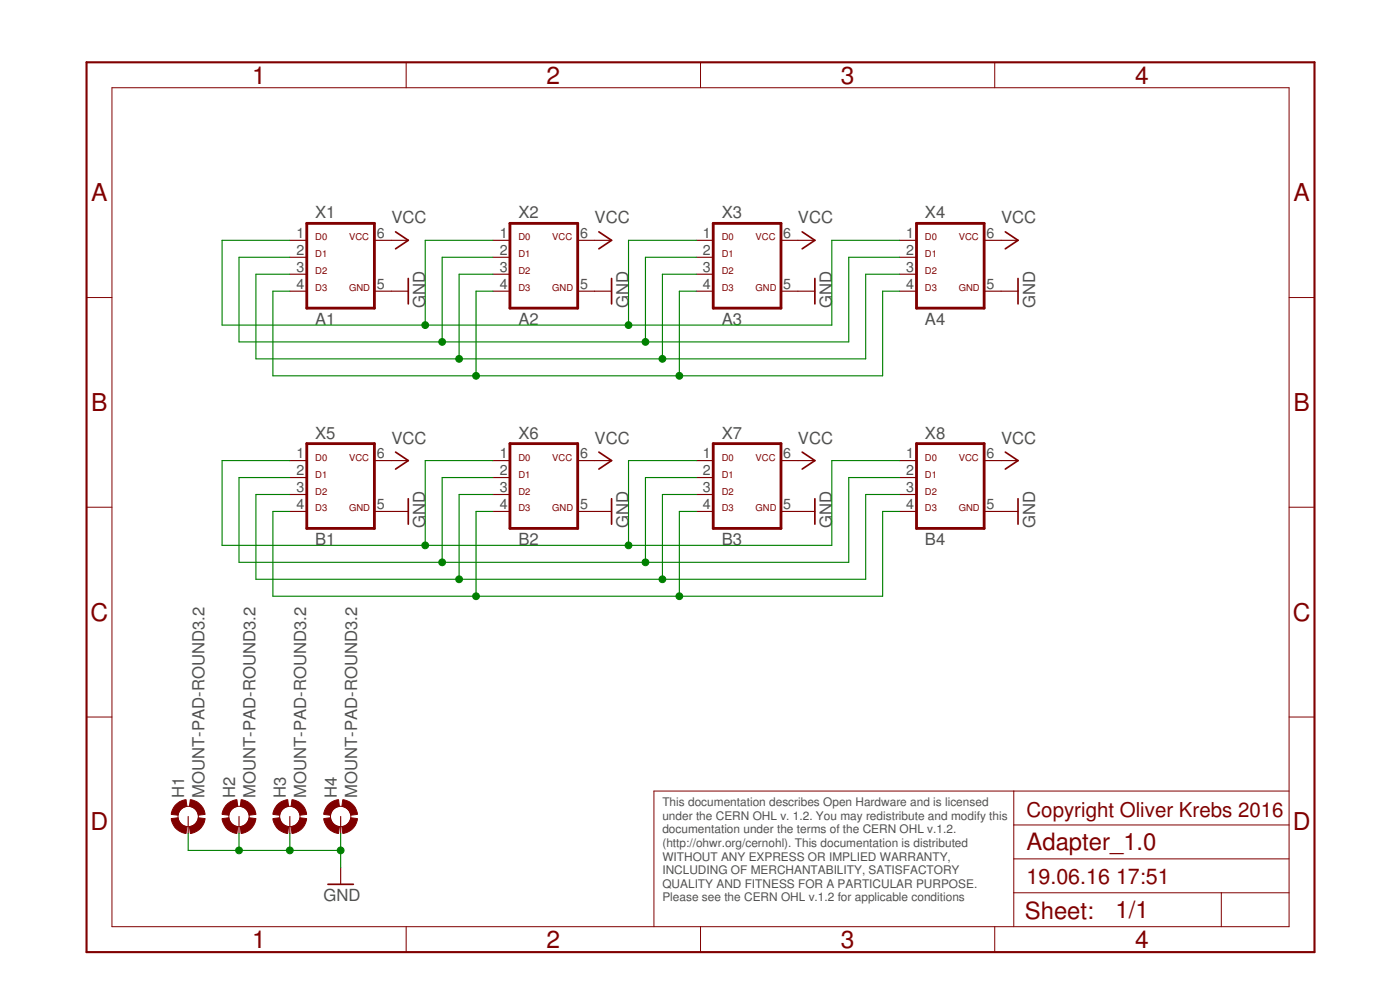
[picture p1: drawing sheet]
<svg xmlns="http://www.w3.org/2000/svg" width="210mm" height="148mm" viewBox="0 0 210 148" stroke-linecap="round" stroke-linejoin="round" font-family="sans-serif">
<g fill="none" stroke="#800000" stroke-width=".25">
<path d="M59.3 34.7l1.9 1.3-1.9 1.3M89.8 34.7l1.9 1.3-1.9 1.3M120.3 34.7l1.9 1.3-1.9 1.3M150.7 34.7l1.9 1.3-1.9 1.3M61.2 41.7v3.8M91.7 41.7v3.8M122.2 41.7v3.8M152.6 41.7v3.8M59.3 67.7l1.9 1.3-1.9 1.3M61.2 74.7v3.8M89.8 67.7l1.9 1.3-1.9 1.3M91.7 74.7v3.8"/>
<path d="M120.3 67.7l1.9 1.3-1.9 1.3M122.2 74.7v3.8M150.7 67.7l1.9 1.3-1.9 1.3M152.6 74.7v3.8M49.2 132.5h3.8"/>
</g>
<g fill="none" stroke="#800000" stroke-width=".17">
<path d="M43.5 36h2.5M43.5 38.5h2.5M56.1 36h5.1M73.9 36h2.6M73.9 38.5h2.6M86.6 36h5.1M104.4 36h2.5M104.4 38.5h2.5M117.1 36h5.1M134.9 36h2.5M134.9 38.5h2.5M147.6 36h5"/>
<path d="M43.5 43.6h2.5M43.5 41.1h2.5M56.1 43.6h5.1M73.9 43.6h2.6M73.9 41.1h2.6M86.6 43.6h5.1M104.4 43.6h2.5M104.4 41.1h2.5M117.1 43.6h5.1M134.9 43.6h2.5M134.9 41.1h2.5M147.6 43.6h5"/>
<path d="M43.5 76.6h2.5M43.5 69h2.5M43.5 71.5h2.5M43.5 74.1h2.5M56.1 76.6h5.1M56.1 69h5.1M73.9 76.6h2.6M73.9 69h2.6M73.9 71.5h2.6M73.9 74.1h2.6M86.6 76.6h5.1M86.6 69h5.1"/>
<path d="M104.4 76.6h2.5M104.4 69h2.5M104.4 71.5h2.5M104.4 74.1h2.5M117.1 76.6h5.1M117.1 69h5.1M134.9 76.6h2.5M134.9 69h2.5M134.9 71.5h2.5M134.9 74.1h2.5M147.6 76.6h5M147.6 69h5"/>
<path d="M28.2 122.3v2.6M35.8 122.3v2.6M43.5 122.3v2.6M51.1 122.3v2.6M51.1 129.9v2.6"/>
</g>
<path d="M46 33.5h10.1v12.7h-10.1zM76.5 33.5h10.1v12.7h-10.1zM106.9 33.5h10.2v12.7h-10.2zM137.4 33.5h10.2v12.7h-10.2zM46 66.5h10.1v12.7h-10.1zM76.5 66.5h10.1v12.7h-10.1zM106.9 66.5h10.2v12.7h-10.2zM137.4 66.5h10.2v12.7h-10.2z" fill="none" stroke="#800000" stroke-width=".42"/>
<g fill="none" stroke="#800000" stroke-width=".15">
<path d="M16.8 13.1h176.5v125.7h-176.5zM60.9 9.3v3.8M105 9.3v3.8M149.1 9.3v3.8M13 44.6h3.8M193.3 44.6h3.8M13 76h3.8M193.3 76h3.8M13 107.4h3.8M152 118.5v20.3M193.3 118.5h-95.3v20.3M193.3 107.4h3.8"/>
<path d="M60.9 138.8v3.8M105 138.8v3.8M149.1 138.8v3.8M152 133.8h41.3M152 128.7h41.3M152 123.6h41.3M183.1 133.8v5"/>
<circle cx="28.2" cy="122.3" r="1.52"/>
<circle cx="35.8" cy="122.3" r="1.52"/>
<circle cx="43.5" cy="122.3" r="1.52"/>
<circle cx="51.1" cy="122.3" r="1.52"/>
</g>
<path d="M13 9.3h184.1v133.3h-184.1z" fill="none" stroke="#800000" stroke-width=".32"/>
<g fill="#800000" stroke="#800000" stroke-width=".15">
<path d="M26.2 120.7a2.46 2.46 0 0 1 1.7-.9l.1 1a1.51 1.51 0 0 0-1.3 1.3l-1-.1 .1-.6z" fill-rule="evenodd"/>
<path d="M25.7 122.6l1-.1a1.46 1.46 0 0 0 1.3 1.3l-.1 1.1a2.52 2.52 0 0 1-2.2-2.3z" fill-rule="evenodd"/>
<path d="M28.4 123.8a1.51 1.51 0 0 0 1.3-1.3l1.1 .1a2.53 2.53 0 0 1-2.3 2.3z" fill-rule="evenodd"/>
<path d="M28.5 119.8a2.53 2.53 0 0 1 2.3 2.2l-1.1 .1a1.57 1.57 0 0 0-1.3-1.3z" fill-rule="evenodd"/>
<path d="M33.9 120.7a2.46 2.46 0 0 1 1.6-.9l.1 1a1.51 1.51 0 0 0-1.3 1.3l-1-.1 .1-.6z" fill-rule="evenodd"/>
<path d="M33.3 122.6l1-.1a1.46 1.46 0 0 0 1.3 1.3l-.1 1.1a2.48 2.48 0 0 1-2.2-2.3z" fill-rule="evenodd"/>
<path d="M36 123.8a1.51 1.51 0 0 0 1.4-1.3l1 .1a2.53 2.53 0 0 1-2.2 2.3z" fill-rule="evenodd"/>
<path d="M36.2 119.8a2.53 2.53 0 0 1 2.2 2.2l-1 .1a1.57 1.57 0 0 0-1.4-1.3z" fill-rule="evenodd"/>
<path d="M41.5 120.7a2.46 2.46 0 0 1 1.6-.9l.2 1a1.56 1.56 0 0 0-1.4 1.3l-1-.1 .2-.6z" fill-rule="evenodd"/>
<path d="M40.9 122.6l1-.1a1.51 1.51 0 0 0 1.4 1.3l-.2 1.1a2.48 2.48 0 0 1-2.2-2.3z" fill-rule="evenodd"/>
<path d="M43.6 123.8a1.51 1.51 0 0 0 1.4-1.3l1 .1a2.48 2.48 0 0 1-2.2 2.3z" fill-rule="evenodd"/>
<path d="M43.8 119.8a2.49 2.49 0 0 1 2.2 2.2l-1 .1a1.57 1.57 0 0 0-1.4-1.3z" fill-rule="evenodd"/>
<path d="M49.1 120.7a2.46 2.46 0 0 1 1.7-.9l.1 1a1.56 1.56 0 0 0-1.4 1.3l-1-.1 .2-.6z" fill-rule="evenodd"/>
<path d="M48.5 122.6l1-.1a1.51 1.51 0 0 0 1.4 1.3l-.1 1.1a2.48 2.48 0 0 1-2.3-2.3z" fill-rule="evenodd"/>
<path d="M51.3 123.8a1.51 1.51 0 0 0 1.3-1.3l1 .1a2.48 2.48 0 0 1-2.2 2.3z" fill-rule="evenodd"/>
<path d="M51.4 119.8a2.49 2.49 0 0 1 2.2 2.2l-1 .1a1.57 1.57 0 0 0-1.3-1.3z" fill-rule="evenodd"/>
</g>
<g fill="none" stroke="#008000" stroke-width=".17">
<path d="M43.5 38.5h-7.7v12.7h91.5v-12.7h7.6M43.5 36h-10.2v12.7h91.4v-12.7h10.2M73.9 36h-10.1v12.7M73.9 38.5h-7.6v12.7M104.4 36h-10.2v12.7M104.4 38.5h-7.6v12.7M43.5 41.1h-5.1v12.7h91.4v-12.7h5.1M43.5 43.6h-2.6v12.7h91.4v-12.7h2.6M73.9 41.1h-5.1v12.7M73.9 43.6h-2.5v12.7M104.4 41.1h-5.1v12.7M104.4 43.6h-2.5v12.7"/>
<path d="M43.5 71.5h-7.7v12.7h91.5v-12.7h7.6M43.5 69h-10.2v12.7h91.4v-12.7h10.2M43.5 74.1h-5.1v12.7h91.4v-12.7h5.1M43.5 76.6h-2.6v12.7h91.4v-12.7h2.6M73.9 69h-10.1v12.7M73.9 71.5h-7.6v12.7M73.9 74.1h-5.1v12.7M73.9 76.6h-2.5v12.7M104.4 69h-10.2v12.7M104.4 71.5h-7.6v12.7M104.4 74.1h-5.1v12.7M104.4 76.6h-2.5v12.7"/>
<path d="M28.2 124.9v2.5h22.9M35.8 124.9v2.5M43.5 124.9v2.5M51.1 124.9v5"/>
</g>
<g fill="#008000" stroke="#008000" stroke-width=".15">
<circle cx="51.1" cy="127.4" r=".51"/>
<circle cx="43.5" cy="127.4" r=".51"/>
<circle cx="35.8" cy="127.4" r=".51"/>
<circle cx="63.8" cy="48.7" r=".51"/>
<circle cx="94.2" cy="48.7" r=".51"/>
<circle cx="96.8" cy="51.2" r=".51"/>
<circle cx="66.3" cy="51.2" r=".51"/>
<circle cx="68.8" cy="53.8" r=".51"/>
<circle cx="99.3" cy="53.8" r=".51"/>
<circle cx="71.4" cy="56.3" r=".51"/>
<circle cx="101.9" cy="56.3" r=".51"/>
<circle cx="63.8" cy="81.7" r=".51"/>
<circle cx="94.2" cy="81.7" r=".51"/>
<circle cx="96.8" cy="84.2" r=".51"/>
<circle cx="66.3" cy="84.2" r=".51"/>
<circle cx="68.8" cy="86.8" r=".51"/>
<circle cx="99.3" cy="86.8" r=".51"/>
<circle cx="71.4" cy="89.3" r=".51"/>
<circle cx="101.9" cy="89.3" r=".51"/>
</g>
<g font-size="3.7" fill="#800000">
<text x="37.8" y="12.5">1</text>
<text x="82" y="12.5">2</text>
<text x="126.1" y="12.5">3</text>
<text x="170.2" y="12.5">4</text>
<text x="13.7" y="30.1">A</text>
<text x="193.9" y="30.1">A</text>
<text x="13.7" y="61.6">B</text>
<text x="193.9" y="61.6">B</text>
<text x="13.5" y="93">C</text>
<text x="193.8" y="93">C</text>
<text x="13.5" y="124.4">D</text>
<text x="193.8" y="124.4">D</text>
<text x="37.8" y="142">1</text>
<text x="82" y="142">2</text>
<text x="126.1" y="142">3</text>
<text x="170.2" y="142">4</text>
</g>
<g font-size="3.6" fill="#800000">
<text x="153.9" y="127.4">Adapter_1.0</text>
<text x="153.7" y="137.7">Sheet:</text>
<text x="167.2" y="137.6">1/1</text>
</g>
<g font-size="3.2" fill="#800000">
<text x="153.9" y="132.5">19.06.16</text>
<text x="167.3" y="132.5">17:51</text>
</g>
<text font-size="3.1" fill="#800000" x="153.9" y="122.3">Copyright Oliver Krebs 2016</text>
<g font-size="2.5" fill="#505050">
<text x="47.3" y="32.7">X1</text>
<text x="58.7" y="33.5">VCC</text>
<text x="77.7" y="32.7">X2</text>
<text x="89.2" y="33.5">VCC</text>
<text x="108.2" y="32.7">X3</text>
<text x="119.6" y="33.5">VCC</text>
<text x="138.7" y="32.7">X4</text>
<text x="150.1" y="33.5">VCC</text>
<text x="63.8" y="46.2" transform="rotate(-90 63.8 46.2)">GND</text>
<text x="94.2" y="46.2" transform="rotate(-90 94.2 46.2)">GND</text>
<text x="124.7" y="46.2" transform="rotate(-90 124.7 46.2)">GND</text>
<text x="155.2" y="46.2" transform="rotate(-90 155.2 46.2)">GND</text>
<text x="47.3" y="48.7">A1</text>
<text x="77.7" y="48.7">A2</text>
<text x="108.2" y="48.7">A3</text>
<text x="138.7" y="48.7">A4</text>
<text x="47.3" y="65.7">X5</text>
<text x="77.7" y="65.7">X6</text>
<text x="108.2" y="65.7">X7</text>
<text x="138.7" y="65.7">X8</text>
<text x="58.7" y="66.5">VCC</text>
<text x="89.2" y="66.5">VCC</text>
<text x="119.6" y="66.5">VCC</text>
<text x="150.1" y="66.5">VCC</text>
<text x="47.3" y="81.7">B1</text>
<text x="63.8" y="79.2" transform="rotate(-90 63.8 79.2)">GND</text>
<text x="77.7" y="81.7">B2</text>
<text x="94.2" y="79.2" transform="rotate(-90 94.2 79.2)">GND</text>
<text x="108.2" y="81.7">B3</text>
<text x="124.7" y="79.2" transform="rotate(-90 124.7 79.2)">GND</text>
<text x="138.7" y="81.7">B4</text>
<text x="155.2" y="79.2" transform="rotate(-90 155.2 79.2)">GND</text>
<text x="27.6" y="119.5" transform="rotate(-90 27.6 119.5)">H1</text>
<text x="30.7" y="119.5" transform="rotate(-90 30.7 119.5)">MOUNT-PAD-ROUND3.2</text>
<text x="35.2" y="119.5" transform="rotate(-90 35.2 119.5)">H2</text>
<text x="38.3" y="119.5" transform="rotate(-90 38.3 119.5)">MOUNT-PAD-ROUND3.2</text>
<text x="42.9" y="119.5" transform="rotate(-90 42.9 119.5)">H3</text>
<text x="45.9" y="119.5" transform="rotate(-90 45.9 119.5)">MOUNT-PAD-ROUND3.2</text>
<text x="50.5" y="119.5" transform="rotate(-90 50.5 119.5)">H4</text>
<text x="53.5" y="119.5" transform="rotate(-90 53.5 119.5)">MOUNT-PAD-ROUND3.2</text>
<text x="48.5" y="135">GND</text>
</g>
<g font-size="2.1" fill="#505050">
<text x="44.4" y="35.6">1</text>
<text x="56.5" y="35.6">6</text>
<text x="74.9" y="35.6">1</text>
<text x="87" y="35.6">6</text>
<text x="105.4" y="35.6">1</text>
<text x="117.4" y="35.6">6</text>
<text x="135.9" y="35.6">1</text>
<text x="147.9" y="35.6">6</text>
<text x="44.4" y="38.2">2</text>
<text x="44.4" y="40.7">3</text>
<text x="74.9" y="38.2">2</text>
<text x="74.9" y="40.7">3</text>
<text x="105.4" y="38.2">2</text>
<text x="105.4" y="40.7">3</text>
<text x="135.9" y="38.2">2</text>
<text x="135.9" y="40.7">3</text>
<text x="44.4" y="43.3">4</text>
<text x="56.5" y="43.3">5</text>
<text x="74.9" y="43.3">4</text>
<text x="87" y="43.3">5</text>
<text x="105.4" y="43.3">4</text>
<text x="117.4" y="43.3">5</text>
<text x="135.9" y="43.3">4</text>
<text x="147.9" y="43.3">5</text>
<text x="44.4" y="68.7">1</text>
<text x="44.4" y="71.2">2</text>
<text x="56.5" y="68.7">6</text>
<text x="74.9" y="68.7">1</text>
<text x="74.9" y="71.2">2</text>
<text x="87" y="68.7">6</text>
<text x="105.4" y="68.7">1</text>
<text x="105.4" y="71.2">2</text>
<text x="117.4" y="68.7">6</text>
<text x="135.9" y="68.7">1</text>
<text x="135.9" y="71.2">2</text>
<text x="147.9" y="68.7">6</text>
<text x="44.4" y="73.7">3</text>
<text x="44.4" y="76.3">4</text>
<text x="56.5" y="76.3">5</text>
<text x="74.9" y="73.7">3</text>
<text x="74.9" y="76.3">4</text>
<text x="87" y="76.3">5</text>
<text x="105.4" y="73.7">3</text>
<text x="105.4" y="76.3">4</text>
<text x="117.4" y="76.3">5</text>
<text x="135.9" y="73.7">3</text>
<text x="135.9" y="76.3">4</text>
<text x="147.9" y="76.3">5</text>
</g>
<g font-size="1.8" fill="#505050">
<text x="99.3" y="120.8">This documentation describes Open Hardware and is licensed</text>
<text x="99.3" y="122.8">under the CERN OHL v. 1.2. You may redistribute and modify this</text>
<text x="99.3" y="124.9">documentation under the terms of the CERN OHL v.1.2.</text>
<text x="99.3" y="126.9">(http://ohwr.org/cernohl). This documentation is distributed</text>
<text x="99.3" y="128.9">WITHOUT ANY EXPRESS OR IMPLIED WARRANTY,</text>
<text x="99.3" y="131">INCLUDING OF MERCHANTABILITY, SATISFACTORY</text>
<text x="99.3" y="133">QUALITY AND FITNESS FOR A PARTICULAR PURPOSE.</text>
<text x="99.3" y="135">Please see the CERN OHL v.1.2 for applicable conditions</text>
</g>
<g font-size="1.4" fill="#800000">
<text x="47.3" y="36">D0</text>
<text x="52.3" y="36">VCC</text>
<text x="77.7" y="36">D0</text>
<text x="82.8" y="36">VCC</text>
<text x="108.2" y="36">D0</text>
<text x="113.3" y="36">VCC</text>
<text x="138.7" y="36">D0</text>
<text x="143.8" y="36">VCC</text>
<text x="47.3" y="41.1">D2</text>
<text x="47.3" y="38.5">D1</text>
<text x="77.7" y="41.1">D2</text>
<text x="77.7" y="38.5">D1</text>
<text x="108.2" y="41.1">D2</text>
<text x="108.2" y="38.5">D1</text>
<text x="138.7" y="41.1">D2</text>
<text x="138.7" y="38.5">D1</text>
<text x="47.3" y="43.6">D3</text>
<text x="52.3" y="43.6">GND</text>
<text x="77.7" y="43.6">D3</text>
<text x="82.8" y="43.6">GND</text>
<text x="108.2" y="43.6">D3</text>
<text x="113.3" y="43.6">GND</text>
<text x="138.7" y="43.6">D3</text>
<text x="143.8" y="43.6">GND</text>
<text x="47.3" y="69">D0</text>
<text x="47.3" y="71.5">D1</text>
<text x="52.3" y="69">VCC</text>
<text x="77.7" y="69">D0</text>
<text x="77.7" y="71.5">D1</text>
<text x="82.8" y="69">VCC</text>
<text x="108.2" y="69">D0</text>
<text x="108.2" y="71.5">D1</text>
<text x="113.3" y="69">VCC</text>
<text x="138.7" y="69">D0</text>
<text x="138.7" y="71.5">D1</text>
<text x="143.8" y="69">VCC</text>
<text x="47.3" y="74.1">D2</text>
<text x="47.3" y="76.6">D3</text>
<text x="52.3" y="76.6">GND</text>
<text x="77.7" y="74.1">D2</text>
<text x="77.7" y="76.6">D3</text>
<text x="82.8" y="76.6">GND</text>
<text x="108.2" y="74.1">D2</text>
<text x="108.2" y="76.6">D3</text>
<text x="113.3" y="76.6">GND</text>
<text x="138.7" y="74.1">D2</text>
<text x="138.7" y="76.6">D3</text>
<text x="143.8" y="76.6">GND</text>
</g>
</svg>
